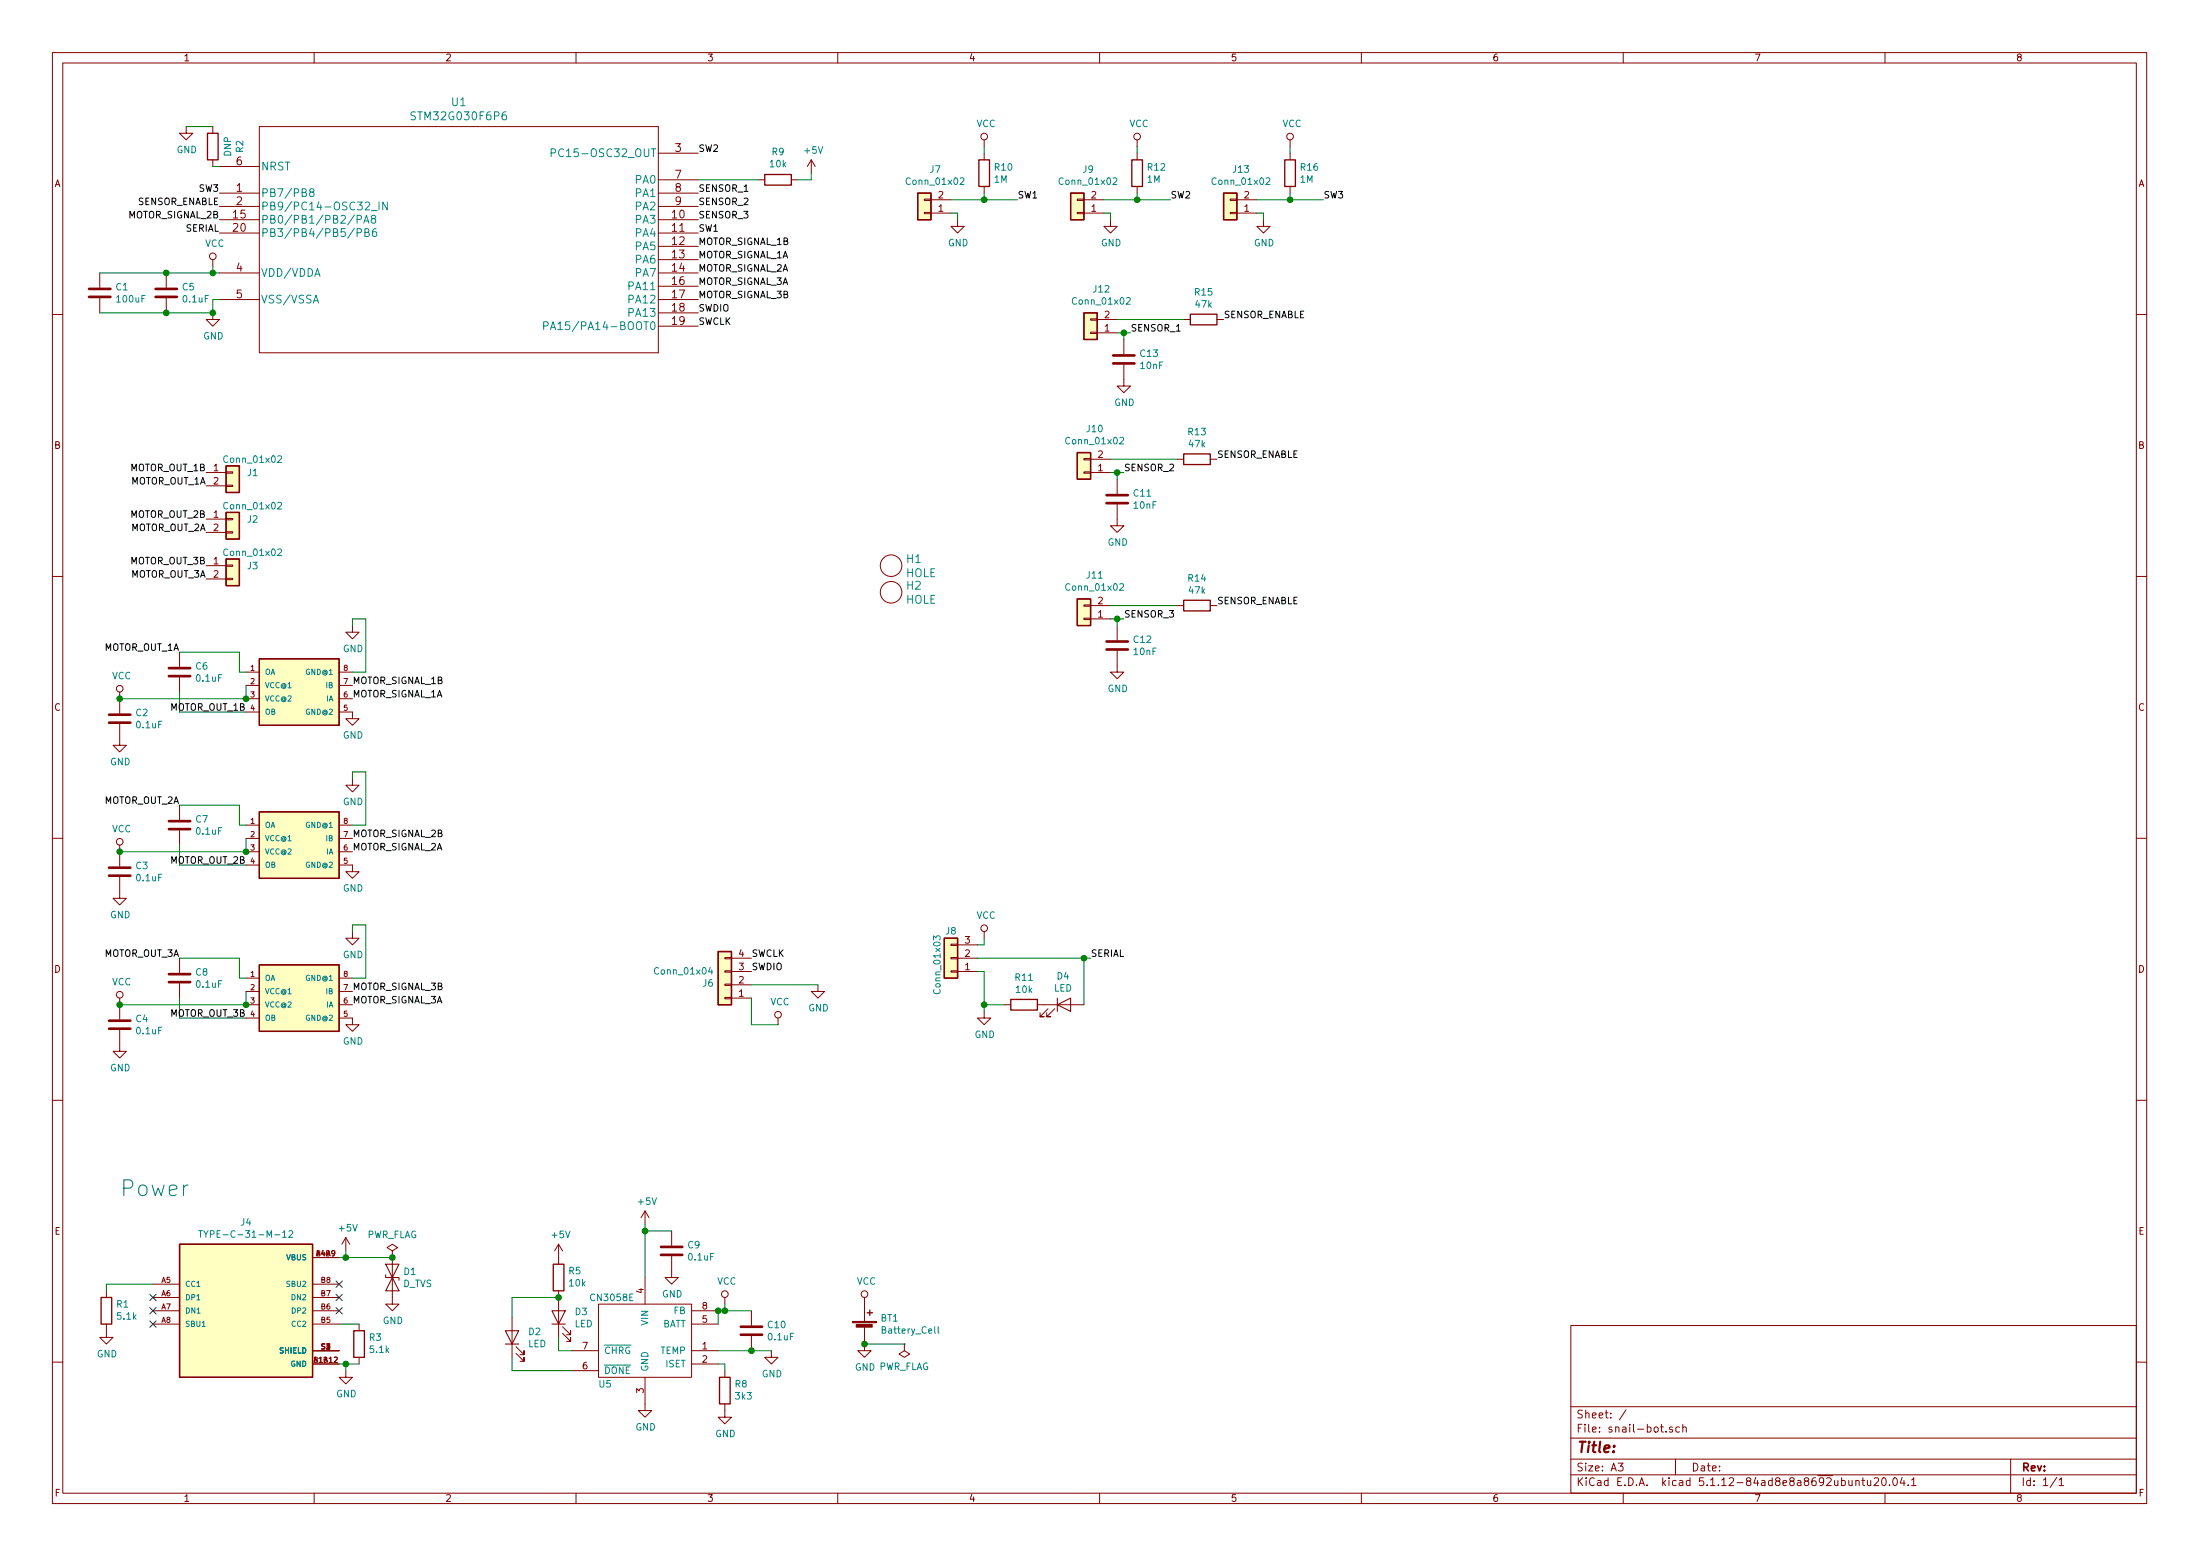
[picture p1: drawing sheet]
EESchema Schematic File Version 4
EELAYER 30 0
EELAYER END
$Descr A3 16535 11693
encoding utf-8
Sheet 1 1
Title ""
Date ""
Rev ""
Comp ""
Comment1 ""
Comment2 ""
Comment3 ""
Comment4 ""
$EndDescr
$Comp
L power:GND #PWR010
U 1 1
P 1600 2350
F 0 "#PWR010" H 1600 2100 50  0001 C CNN
F 1 "GND" H 1605 2177 50  0000 C CNN
F 2 "" H 1600 2350 50  0001 C CNN
F 3 "" H 1600 2350 50  0001 C CNN
	1    1600 2350
	1    0    0    -1  
$EndComp
$Comp
L power:VCC #PWR09
U 1 1
P 1600 2000
F 0 "#PWR09" H 1600 1850 50  0001 C CNN
F 1 "VCC" H 1615 2173 50  0000 C CNN
F 2 "" H 1600 2000 50  0001 C CNN
F 3 "" H 1600 2000 50  0001 C CNN
	1    1600 2000
	1    0    0    -1  
$EndComp
$Comp
L Device:C C5
U 1 1
P 1250 2200
F 0 "C5" H 1365 2246 50  0000 L CNN
F 1 "0.1uF" H 1365 2155 50  0000 L CNN
F 2 "Capacitor_SMD:C_0603_1608Metric" H 1288 2050 50  0001 C CNN
F 3 "~" H 1250 2200 50  0001 C CNN
F 4 "C14663" H 1250 2200 50  0001 C CNN "LCSC"
	1    1250 2200
	1    0    0    -1  
$EndComp
Wire Wire Line
	1650 2050 1600 2050
Wire Wire Line
	1600 2050 1600 2000
Wire Wire Line
	1600 2050 1250 2050
Connection ~ 1600 2050
Wire Wire Line
	1600 2350 1600 2250
Wire Wire Line
	1600 2250 1650 2250
Wire Wire Line
	1600 2350 1250 2350
Connection ~ 1600 2350
$Comp
L Device:R R2
U 1 1
P 1600 1100
F 0 "R2" V 1393 1100 50  0000 C CNN
F 1 "DNP" V 1484 1100 50  0000 C CNN
F 2 "Resistor_SMD:R_0603_1608Metric_Pad1.05x0.95mm_HandSolder" V 1530 1100 50  0001 C CNN
F 3 "~" H 1600 1100 50  0001 C CNN
	1    1600 1100
	-1   0    0    1   
$EndComp
$Comp
L power:GND #PWR08
U 1 1
P 1400 950
F 0 "#PWR08" H 1400 700 50  0001 C CNN
F 1 "GND" H 1405 777 50  0000 C CNN
F 2 "" H 1400 950 50  0001 C CNN
F 3 "" H 1400 950 50  0001 C CNN
	1    1400 950 
	1    0    0    -1  
$EndComp
Wire Wire Line
	1650 1250 1600 1250
Text Label 5250 2050 0    50   ~ 0
MOTOR_SIGNAL_2A
Text Label 1650 1650 2    50   ~ 0
MOTOR_SIGNAL_2B
$Comp
L Device:R R10
U 1 1
P 7400 1300
F 0 "R10" H 7470 1346 50  0000 L CNN
F 1 "1M" H 7470 1255 50  0000 L CNN
F 2 "Resistor_SMD:R_0603_1608Metric" V 7330 1300 50  0001 C CNN
F 3 "~" H 7400 1300 50  0001 C CNN
F 4 "C22935" H 7400 1300 50  0001 C CNN "LCSC"
	1    7400 1300
	1    0    0    -1  
$EndComp
Text Label 5250 1950 0    50   ~ 0
MOTOR_SIGNAL_1A
Text Label 5250 1850 0    50   ~ 0
MOTOR_SIGNAL_1B
$Comp
L Device:C C1
U 1 1
P 750 2200
F 0 "C1" H 865 2246 50  0000 L CNN
F 1 "100uF" H 865 2155 50  0000 L CNN
F 2 "Capacitor_SMD:C_1206_3216Metric" H 788 2050 50  0001 C CNN
F 3 "~" H 750 2200 50  0001 C CNN
F 4 "C15008" H 750 2200 50  0001 C CNN "LCSC"
	1    750  2200
	1    0    0    -1  
$EndComp
Wire Wire Line
	750  2050 1250 2050
Connection ~ 1250 2050
Wire Wire Line
	750  2350 1250 2350
Connection ~ 1250 2350
Text Label 1550 3650 2    50   ~ 0
MOTOR_OUT_1A
Text Label 1550 3550 2    50   ~ 0
MOTOR_OUT_1B
$Comp
L Connector_Generic:Conn_01x02 J7
U 1 1
P 6950 1600
F 0 "J7" H 6868 1275 50  0000 C CNN
F 1 "Conn_01x02" H 6868 1366 50  0000 C CNN
F 2 "homebrew:JST_ZH_XKB_SMD_1x02_P1.5mm_Horizontal" H 6950 1600 50  0001 C CNN
F 3 "~" H 6950 1600 50  0001 C CNN
F 4 "C406141" H 6950 1600 50  0001 C CNN "LCSC"
	1    6950 1600
	-1   0    0    1   
$EndComp
$Comp
L power:GND #PWR035
U 1 1
P 7200 1650
F 0 "#PWR035" H 7200 1400 50  0001 C CNN
F 1 "GND" H 7205 1477 50  0000 C CNN
F 2 "" H 7200 1650 50  0001 C CNN
F 3 "" H 7200 1650 50  0001 C CNN
	1    7200 1650
	1    0    0    -1  
$EndComp
Wire Wire Line
	7150 1600 7200 1600
Wire Wire Line
	7200 1600 7200 1650
$Comp
L power:VCC #PWR036
U 1 1
P 7400 1100
F 0 "#PWR036" H 7400 950 50  0001 C CNN
F 1 "VCC" H 7415 1273 50  0000 C CNN
F 2 "" H 7400 1100 50  0001 C CNN
F 3 "" H 7400 1100 50  0001 C CNN
	1    7400 1100
	1    0    0    -1  
$EndComp
Wire Wire Line
	7150 1500 7400 1500
Wire Wire Line
	7400 1500 7400 1450
Wire Wire Line
	7400 1150 7400 1100
Text Label 7650 1500 0    50   ~ 0
SW1
Wire Wire Line
	7650 1500 7400 1500
Connection ~ 7400 1500
$Comp
L Device:R R12
U 1 1
P 8550 1300
F 0 "R12" H 8620 1346 50  0000 L CNN
F 1 "1M" H 8620 1255 50  0000 L CNN
F 2 "Resistor_SMD:R_0603_1608Metric" V 8480 1300 50  0001 C CNN
F 3 "~" H 8550 1300 50  0001 C CNN
F 4 "C22935" H 8550 1300 50  0001 C CNN "LCSC"
	1    8550 1300
	1    0    0    -1  
$EndComp
$Comp
L power:GND #PWR039
U 1 1
P 8350 1650
F 0 "#PWR039" H 8350 1400 50  0001 C CNN
F 1 "GND" H 8355 1477 50  0000 C CNN
F 2 "" H 8350 1650 50  0001 C CNN
F 3 "" H 8350 1650 50  0001 C CNN
	1    8350 1650
	1    0    0    -1  
$EndComp
Wire Wire Line
	8300 1600 8350 1600
Wire Wire Line
	8350 1600 8350 1650
$Comp
L power:VCC #PWR043
U 1 1
P 8550 1100
F 0 "#PWR043" H 8550 950 50  0001 C CNN
F 1 "VCC" H 8565 1273 50  0000 C CNN
F 2 "" H 8550 1100 50  0001 C CNN
F 3 "" H 8550 1100 50  0001 C CNN
	1    8550 1100
	1    0    0    -1  
$EndComp
Wire Wire Line
	8300 1500 8550 1500
Wire Wire Line
	8550 1500 8550 1450
Wire Wire Line
	8550 1150 8550 1100
Text Label 8800 1500 0    50   ~ 0
SW2
Wire Wire Line
	8800 1500 8550 1500
Connection ~ 8550 1500
$Comp
L Device:R R16
U 1 1
P 9700 1300
F 0 "R16" H 9770 1346 50  0000 L CNN
F 1 "1M" H 9770 1255 50  0000 L CNN
F 2 "Resistor_SMD:R_0603_1608Metric" V 9630 1300 50  0001 C CNN
F 3 "~" H 9700 1300 50  0001 C CNN
F 4 "C22935" H 9700 1300 50  0001 C CNN "LCSC"
	1    9700 1300
	1    0    0    -1  
$EndComp
$Comp
L power:GND #PWR044
U 1 1
P 9500 1650
F 0 "#PWR044" H 9500 1400 50  0001 C CNN
F 1 "GND" H 9505 1477 50  0000 C CNN
F 2 "" H 9500 1650 50  0001 C CNN
F 3 "" H 9500 1650 50  0001 C CNN
	1    9500 1650
	1    0    0    -1  
$EndComp
Wire Wire Line
	9450 1600 9500 1600
Wire Wire Line
	9500 1600 9500 1650
$Comp
L power:VCC #PWR045
U 1 1
P 9700 1100
F 0 "#PWR045" H 9700 950 50  0001 C CNN
F 1 "VCC" H 9715 1273 50  0000 C CNN
F 2 "" H 9700 1100 50  0001 C CNN
F 3 "" H 9700 1100 50  0001 C CNN
	1    9700 1100
	1    0    0    -1  
$EndComp
Wire Wire Line
	9450 1500 9700 1500
Wire Wire Line
	9700 1500 9700 1450
Wire Wire Line
	9700 1150 9700 1100
Text Label 9950 1500 0    50   ~ 0
SW3
Wire Wire Line
	9950 1500 9700 1500
Connection ~ 9700 1500
$Comp
L Device:C C12
U 1 1
P 8400 4850
F 0 "C12" H 8515 4896 50  0000 L CNN
F 1 "10nF" H 8515 4805 50  0000 L CNN
F 2 "Capacitor_SMD:C_0603_1608Metric" H 8438 4700 50  0001 C CNN
F 3 "~" H 8400 4850 50  0001 C CNN
F 4 "C57112" H 8400 4850 50  0001 C CNN "LCSC"
	1    8400 4850
	1    0    0    -1  
$EndComp
$Comp
L power:GND #PWR041
U 1 1
P 8400 5000
F 0 "#PWR041" H 8400 4750 50  0001 C CNN
F 1 "GND" H 8405 4827 50  0000 C CNN
F 2 "" H 8400 5000 50  0001 C CNN
F 3 "" H 8400 5000 50  0001 C CNN
	1    8400 5000
	1    0    0    -1  
$EndComp
Wire Wire Line
	8400 4650 8400 4700
Connection ~ 8400 4650
Text Label 5250 1450 0    50   ~ 0
SENSOR_1
Text Label 5250 1550 0    50   ~ 0
SENSOR_2
Text Label 5250 1650 0    50   ~ 0
SENSOR_3
Text Label 5250 2350 0    50   ~ 0
SWDIO
Text Label 5250 2450 0    50   ~ 0
SWCLK
$Comp
L Connector_Generic:Conn_01x04 J6
U 1 1
P 5450 7400
F 0 "J6" H 5530 7392 50  0000 L CNN
F 1 "Conn_01x04" H 5530 7301 50  0000 L CNN
F 2 "Connector_PinHeader_2.54mm:PinHeader_1x04_P2.54mm_Vertical" H 5450 7400 50  0001 C CNN
F 3 "~" H 5450 7400 50  0001 C CNN
	1    5450 7400
	-1   0    0    1   
$EndComp
Text Label 5650 7200 0    50   ~ 0
SWCLK
Text Label 5650 7300 0    50   ~ 0
SWDIO
$Comp
L power:GND #PWR032
U 1 1
P 6150 7400
F 0 "#PWR032" H 6150 7150 50  0001 C CNN
F 1 "GND" H 6155 7227 50  0000 C CNN
F 2 "" H 6150 7400 50  0001 C CNN
F 3 "" H 6150 7400 50  0001 C CNN
	1    6150 7400
	1    0    0    -1  
$EndComp
Wire Wire Line
	6150 7400 5650 7400
$Comp
L power:VCC #PWR030
U 1 1
P 5850 7700
F 0 "#PWR030" H 5850 7550 50  0001 C CNN
F 1 "VCC" H 5865 7873 50  0000 C CNN
F 2 "" H 5850 7700 50  0001 C CNN
F 3 "" H 5850 7700 50  0001 C CNN
	1    5850 7700
	1    0    0    -1  
$EndComp
Wire Wire Line
	5650 7500 5650 7700
Wire Wire Line
	5650 7700 5850 7700
$Comp
L Connector_Generic:Conn_01x03 J8
U 1 1
P 7150 7200
F 0 "J8" H 7150 7000 50  0000 C CNN
F 1 "Conn_01x03" V 7250 7250 50  0000 C CNN
F 2 "Connector_PinHeader_2.54mm:PinHeader_1x03_P2.54mm_Vertical" H 7150 7200 50  0001 C CNN
F 3 "~" H 7150 7200 50  0001 C CNN
	1    7150 7200
	-1   0    0    1   
$EndComp
$Comp
L power:GND #PWR038
U 1 1
P 7400 7600
F 0 "#PWR038" H 7400 7350 50  0001 C CNN
F 1 "GND" H 7405 7427 50  0000 C CNN
F 2 "" H 7400 7600 50  0001 C CNN
F 3 "" H 7400 7600 50  0001 C CNN
	1    7400 7600
	1    0    0    -1  
$EndComp
Wire Wire Line
	7400 7300 7350 7300
$Comp
L power:VCC #PWR037
U 1 1
P 7400 7050
F 0 "#PWR037" H 7400 6900 50  0001 C CNN
F 1 "VCC" H 7415 7223 50  0000 C CNN
F 2 "" H 7400 7050 50  0001 C CNN
F 3 "" H 7400 7050 50  0001 C CNN
	1    7400 7050
	1    0    0    -1  
$EndComp
Wire Wire Line
	7400 7050 7400 7100
Wire Wire Line
	7400 7100 7350 7100
Text Label 1650 1750 2    50   ~ 0
SERIAL
$Comp
L Device:R R11
U 1 1
P 7700 7550
F 0 "R11" V 7493 7550 50  0000 C CNN
F 1 "10k" V 7584 7550 50  0000 C CNN
F 2 "Resistor_SMD:R_0603_1608Metric" V 7630 7550 50  0001 C CNN
F 3 "~" H 7700 7550 50  0001 C CNN
F 4 "C25804" H 7700 7550 50  0001 C CNN "LCSC"
	1    7700 7550
	0    1    1    0   
$EndComp
Wire Wire Line
	7400 7300 7400 7550
Wire Wire Line
	7550 7550 7400 7550
Connection ~ 7400 7550
Wire Wire Line
	7400 7550 7400 7600
$Comp
L Device:LED D4
U 1 1
P 8000 7550
F 0 "D4" H 7993 7767 50  0000 C CNN
F 1 "LED" H 7993 7676 50  0000 C CNN
F 2 "LED_SMD:LED_0603_1608Metric" H 8000 7550 50  0001 C CNN
F 3 "~" H 8000 7550 50  0001 C CNN
F 4 "C2286" H 8000 7550 50  0001 C CNN "LCSC"
	1    8000 7550
	1    0    0    -1  
$EndComp
Text Label 8200 7200 0    50   ~ 0
SERIAL
Wire Wire Line
	8150 7200 8150 7550
Wire Wire Line
	7350 7200 8150 7200
Wire Wire Line
	8150 7200 8200 7200
Connection ~ 8150 7200
$Comp
L snail-bot-rescue:CN3058E-Homebrew U5
U 1 1
P 4850 10200
F 0 "U5" H 4550 10000 50  0000 C CNN
F 1 "CN3058E" H 4600 10650 50  0000 C CNN
F 2 "homebrew:SOP-8_3.9x4.9mm_P1.27mm_Thermal" H 4850 9900 50  0001 C CNN
F 3 "http://www.consonance-elec.com/pdf/datasheet/DSE-CN3058E.pdf" H 4850 9900 50  0001 C CNN
F 4 "C112011" H 4850 10000 50  0001 C CNN "LCSC"
	1    4850 10200
	1    0    0    -1  
$EndComp
$Comp
L power:GND #PWR026
U 1 1
P 5050 9550
F 0 "#PWR026" H 5050 9300 50  0001 C CNN
F 1 "GND" H 5055 9377 50  0000 C CNN
F 2 "" H 5050 9550 50  0001 C CNN
F 3 "" H 5050 9550 50  0001 C CNN
	1    5050 9550
	1    0    0    -1  
$EndComp
$Comp
L Device:C C9
U 1 1
P 5050 9400
F 0 "C9" H 5165 9446 50  0000 L CNN
F 1 "0.1uF" H 5165 9355 50  0000 L CNN
F 2 "Capacitor_SMD:C_0603_1608Metric" H 5088 9250 50  0001 C CNN
F 3 "~" H 5050 9400 50  0001 C CNN
F 4 "C14663" H 5050 9400 50  0001 C CNN "LCSC"
	1    5050 9400
	1    0    0    -1  
$EndComp
Wire Wire Line
	4850 9200 4850 9250
Wire Wire Line
	5050 9250 4850 9250
Connection ~ 4850 9250
Wire Wire Line
	4850 9250 4850 9600
$Comp
L power:+5V #PWR022
U 1 1
P 4850 9200
F 0 "#PWR022" H 4850 9050 50  0001 C CNN
F 1 "+5V" H 4865 9373 50  0000 C CNN
F 2 "" H 4850 9200 50  0001 C CNN
F 3 "" H 4850 9200 50  0001 C CNN
	1    4850 9200
	1    0    0    -1  
$EndComp
$Comp
L power:GND #PWR023
U 1 1
P 4850 10550
F 0 "#PWR023" H 4850 10300 50  0001 C CNN
F 1 "GND" H 4855 10377 50  0000 C CNN
F 2 "" H 4850 10550 50  0001 C CNN
F 3 "" H 4850 10550 50  0001 C CNN
	1    4850 10550
	1    0    0    -1  
$EndComp
$Comp
L Device:LED D3
U 1 1
P 4200 9900
F 0 "D3" V 4239 9782 50  0000 R CNN
F 1 "LED" V 4148 9782 50  0000 R CNN
F 2 "LED_SMD:LED_0603_1608Metric" H 4200 9900 50  0001 C CNN
F 3 "~" H 4200 9900 50  0001 C CNN
F 4 "C2286" H 4200 9900 50  0001 C CNN "LCSC"
	1    4200 9900
	0    -1   -1   0   
$EndComp
$Comp
L Device:LED D2
U 1 1
P 3850 10050
F 0 "D2" V 3889 9932 50  0000 R CNN
F 1 "LED" V 3798 9932 50  0000 R CNN
F 2 "LED_SMD:LED_0603_1608Metric" H 3850 10050 50  0001 C CNN
F 3 "~" H 3850 10050 50  0001 C CNN
F 4 "C72043" H 3850 10050 50  0001 C CNN "LCSC"
	1    3850 10050
	0    -1   -1   0   
$EndComp
Wire Wire Line
	4200 10050 4200 10150
Wire Wire Line
	4200 10150 4300 10150
Wire Wire Line
	3850 10200 3850 10300
Wire Wire Line
	3850 10300 4300 10300
$Comp
L Device:R R5
U 1 1
P 4200 9600
F 0 "R5" H 4130 9554 50  0000 R CNN
F 1 "10k" H 4130 9645 50  0000 R CNN
F 2 "Resistor_SMD:R_0603_1608Metric" V 4130 9600 50  0001 C CNN
F 3 "~" H 4200 9600 50  0001 C CNN
F 4 "C25804" H 4200 9600 50  0001 C CNN "LCSC"
	1    4200 9600
	-1   0    0    1   
$EndComp
$Comp
L power:+5V #PWR021
U 1 1
P 4200 9450
F 0 "#PWR021" H 4200 9300 50  0001 C CNN
F 1 "+5V" H 4215 9623 50  0000 C CNN
F 2 "" H 4200 9450 50  0001 C CNN
F 3 "" H 4200 9450 50  0001 C CNN
	1    4200 9450
	1    0    0    -1  
$EndComp
$Comp
L power:VCC #PWR027
U 1 1
P 5450 9800
F 0 "#PWR027" H 5450 9650 50  0001 C CNN
F 1 "VCC" H 5465 9973 50  0000 C CNN
F 2 "" H 5450 9800 50  0001 C CNN
F 3 "" H 5450 9800 50  0001 C CNN
	1    5450 9800
	1    0    0    -1  
$EndComp
Wire Wire Line
	5400 9850 5450 9850
Wire Wire Line
	5450 9850 5450 9800
Wire Wire Line
	5400 9850 5400 9950
Connection ~ 5400 9850
$Comp
L power:GND #PWR029
U 1 1
P 5800 10150
F 0 "#PWR029" H 5800 9900 50  0001 C CNN
F 1 "GND" H 5805 9977 50  0000 C CNN
F 2 "" H 5800 10150 50  0001 C CNN
F 3 "" H 5800 10150 50  0001 C CNN
	1    5800 10150
	1    0    0    -1  
$EndComp
$Comp
L Device:R R8
U 1 1
P 5450 10450
F 0 "R8" H 5380 10404 50  0000 R CNN
F 1 "3k3" H 5380 10495 50  0000 R CNN
F 2 "Resistor_SMD:R_0603_1608Metric" V 5380 10450 50  0001 C CNN
F 3 "~" H 5450 10450 50  0001 C CNN
F 4 "C22978" H 5450 10450 50  0001 C CNN "LCSC"
	1    5450 10450
	-1   0    0    1   
$EndComp
Wire Wire Line
	5400 10250 5450 10250
Wire Wire Line
	5450 10250 5450 10300
$Comp
L power:GND #PWR028
U 1 1
P 5450 10600
F 0 "#PWR028" H 5450 10350 50  0001 C CNN
F 1 "GND" H 5455 10427 50  0000 C CNN
F 2 "" H 5450 10600 50  0001 C CNN
F 3 "" H 5450 10600 50  0001 C CNN
	1    5450 10600
	1    0    0    -1  
$EndComp
Wire Wire Line
	5400 10150 5650 10150
$Comp
L Device:C C10
U 1 1
P 5650 10000
F 0 "C10" H 5765 10046 50  0000 L CNN
F 1 "0.1uF" H 5765 9955 50  0000 L CNN
F 2 "Capacitor_SMD:C_0603_1608Metric" H 5688 9850 50  0001 C CNN
F 3 "~" H 5650 10000 50  0001 C CNN
F 4 "C14663" H 5650 10000 50  0001 C CNN "LCSC"
	1    5650 10000
	1    0    0    -1  
$EndComp
Connection ~ 5650 10150
Wire Wire Line
	5650 10150 5800 10150
Wire Wire Line
	5650 9850 5450 9850
Connection ~ 5450 9850
$Comp
L Device:Battery_Cell BT1
U 1 1
P 6500 10000
F 0 "BT1" H 6618 10096 50  0000 L CNN
F 1 "Battery_Cell" H 6618 10005 50  0000 L CNN
F 2 "Battery:BatteryHolder_Keystone_2460_1xAA" V 6500 10060 50  0001 C CNN
F 3 "~" V 6500 10060 50  0001 C CNN
	1    6500 10000
	1    0    0    -1  
$EndComp
$Comp
L power:VCC #PWR033
U 1 1
P 6500 9800
F 0 "#PWR033" H 6500 9650 50  0001 C CNN
F 1 "VCC" H 6515 9973 50  0000 C CNN
F 2 "" H 6500 9800 50  0001 C CNN
F 3 "" H 6500 9800 50  0001 C CNN
	1    6500 9800
	1    0    0    -1  
$EndComp
$Comp
L power:GND #PWR034
U 1 1
P 6500 10100
F 0 "#PWR034" H 6500 9850 50  0001 C CNN
F 1 "GND" H 6505 9927 50  0000 C CNN
F 2 "" H 6500 10100 50  0001 C CNN
F 3 "" H 6500 10100 50  0001 C CNN
	1    6500 10100
	1    0    0    -1  
$EndComp
$Comp
L power:+5V #PWR031
U 1 1
P 6100 1300
F 0 "#PWR031" H 6100 1150 50  0001 C CNN
F 1 "+5V" H 6115 1473 50  0000 C CNN
F 2 "" H 6100 1300 50  0001 C CNN
F 3 "" H 6100 1300 50  0001 C CNN
	1    6100 1300
	1    0    0    -1  
$EndComp
$Comp
L Device:R R9
U 1 1
P 5850 1350
F 0 "R9" V 6057 1350 50  0000 C CNN
F 1 "10k" V 5966 1350 50  0000 C CNN
F 2 "Resistor_SMD:R_0603_1608Metric" V 5780 1350 50  0001 C CNN
F 3 "~" H 5850 1350 50  0001 C CNN
F 4 "C25804" H 5850 1350 50  0001 C CNN "LCSC"
	1    5850 1350
	0    -1   -1   0   
$EndComp
Wire Wire Line
	5700 1350 5250 1350
Wire Wire Line
	6000 1350 6100 1350
Wire Wire Line
	6100 1350 6100 1300
$Comp
L snail-bot-rescue:TYPE-C-31-M-12-snapeda-TYPE-C-31-M-12 J4
U 1 1
P 1850 9850
F 0 "J4" H 1850 10517 50  0000 C CNN
F 1 "TYPE-C-31-M-12" H 1850 10426 50  0000 C CNN
F 2 "homebrew:HRO_TYPE-C-31-M-12" H 1850 9850 50  0001 L BNN
F 3 "" H 1850 9850 50  0001 L BNN
F 4 "HRO Electronics" H 1850 9850 50  0001 L BNN "MANUFACTURER"
F 5 "3.31mm" H 1850 9850 50  0001 L BNN "MAXIMUM_PACKAGE_HEIGHT"
F 6 "Manufacturer Recommendations" H 1850 9850 50  0001 L BNN "STANDARD"
F 7 "A" H 1850 9850 50  0001 L BNN "PARTREV"
F 8 "C165948" H 1850 9850 50  0001 C CNN "LCSC"
	1    1850 9850
	1    0    0    -1  
$EndComp
$Comp
L power:+5V #PWR011
U 1 1
P 2600 9400
F 0 "#PWR011" H 2600 9250 50  0001 C CNN
F 1 "+5V" H 2615 9573 50  0000 C CNN
F 2 "" H 2600 9400 50  0001 C CNN
F 3 "" H 2600 9400 50  0001 C CNN
	1    2600 9400
	1    0    0    -1  
$EndComp
Wire Wire Line
	2550 9450 2600 9450
Wire Wire Line
	2600 9450 2600 9400
$Comp
L power:GND #PWR012
U 1 1
P 2600 10300
F 0 "#PWR012" H 2600 10050 50  0001 C CNN
F 1 "GND" H 2605 10127 50  0000 C CNN
F 2 "" H 2600 10300 50  0001 C CNN
F 3 "" H 2600 10300 50  0001 C CNN
	1    2600 10300
	1    0    0    -1  
$EndComp
Wire Wire Line
	2600 10300 2600 10250
Wire Wire Line
	2600 10250 2550 10250
$Comp
L Device:R R1
U 1 1
P 800 9850
F 0 "R1" H 730 9804 50  0000 R CNN
F 1 "5.1k" H 730 9895 50  0000 R CNN
F 2 "Resistor_SMD:R_0603_1608Metric" V 730 9850 50  0001 C CNN
F 3 "~" H 800 9850 50  0001 C CNN
F 4 "C23186" V 800 9850 50  0001 C CNN "LCSC"
	1    800  9850
	-1   0    0    1   
$EndComp
$Comp
L power:GND #PWR01
U 1 1
P 800 10000
F 0 "#PWR01" H 800 9750 50  0001 C CNN
F 1 "GND" H 805 9827 50  0000 C CNN
F 2 "" H 800 10000 50  0001 C CNN
F 3 "" H 800 10000 50  0001 C CNN
	1    800  10000
	1    0    0    -1  
$EndComp
Wire Wire Line
	1150 9650 800  9650
Wire Wire Line
	800  9650 800  9700
$Comp
L Device:R R3
U 1 1
P 2700 10100
F 0 "R3" H 2630 10054 50  0000 R CNN
F 1 "5.1k" H 2630 10145 50  0000 R CNN
F 2 "Resistor_SMD:R_0603_1608Metric" V 2630 10100 50  0001 C CNN
F 3 "~" H 2700 10100 50  0001 C CNN
F 4 "C23186" V 2700 10100 50  0001 C CNN "LCSC"
	1    2700 10100
	-1   0    0    1   
$EndComp
Wire Wire Line
	2550 9950 2700 9950
Wire Wire Line
	2700 10250 2600 10250
Connection ~ 2600 10250
NoConn ~ 1150 9750
NoConn ~ 1150 9850
NoConn ~ 1150 9950
NoConn ~ 2550 9650
NoConn ~ 2550 9750
NoConn ~ 2550 9850
$Comp
L Device:D_TVS D1
U 1 1
P 2950 9600
F 0 "D1" V 2904 9680 50  0000 L CNN
F 1 "D_TVS" V 2995 9680 50  0000 L CNN
F 2 "Diode_SMD:D_SMB" H 2950 9600 50  0001 C CNN
F 3 "~" H 2950 9600 50  0001 C CNN
F 4 "C78395" V 2950 9600 50  0001 C CNN "LCSC"
	1    2950 9600
	0    1    1    0   
$EndComp
Wire Wire Line
	2600 9450 2950 9450
Connection ~ 2600 9450
$Comp
L power:GND #PWR019
U 1 1
P 2950 9750
F 0 "#PWR019" H 2950 9500 50  0001 C CNN
F 1 "GND" H 2955 9577 50  0000 C CNN
F 2 "" H 2950 9750 50  0001 C CNN
F 3 "" H 2950 9750 50  0001 C CNN
	1    2950 9750
	1    0    0    -1  
$EndComp
$Comp
L power:PWR_FLAG #FLG01
U 1 1
P 2950 9450
F 0 "#FLG01" H 2950 9525 50  0001 C CNN
F 1 "PWR_FLAG" H 2950 9623 50  0000 C CNN
F 2 "" H 2950 9450 50  0001 C CNN
F 3 "~" H 2950 9450 50  0001 C CNN
	1    2950 9450
	1    0    0    -1  
$EndComp
Connection ~ 2950 9450
$Comp
L power:PWR_FLAG #FLG02
U 1 1
P 6800 10100
F 0 "#FLG02" H 6800 10175 50  0001 C CNN
F 1 "PWR_FLAG" H 6800 10273 50  0000 C CNN
F 2 "" H 6800 10100 50  0001 C CNN
F 3 "~" H 6800 10100 50  0001 C CNN
	1    6800 10100
	-1   0    0    1   
$EndComp
Wire Wire Line
	6800 10100 6500 10100
Connection ~ 6500 10100
$Comp
L snail-bot-rescue:HOLE-Homebrew H1
U 1 1
P 6700 4250
F 0 "H1" H 6809 4303 60  0000 L CNN
F 1 "HOLE" H 6809 4197 60  0000 L CNN
F 2 "MountingHole:MountingHole_3.2mm_M3" H 6700 4250 60  0001 C CNN
F 3 "" H 6700 4250 60  0001 C CNN
	1    6700 4250
	1    0    0    -1  
$EndComp
$Comp
L snail-bot-rescue:HOLE-Homebrew H2
U 1 1
P 6700 4450
F 0 "H2" H 6809 4503 60  0000 L CNN
F 1 "HOLE" H 6809 4397 60  0000 L CNN
F 2 "MountingHole:MountingHole_3.2mm_M3" H 6700 4450 60  0001 C CNN
F 3 "" H 6700 4450 60  0001 C CNN
	1    6700 4450
	1    0    0    -1  
$EndComp
Wire Wire Line
	8350 4650 8400 4650
Wire Wire Line
	8400 4650 8450 4650
Wire Wire Line
	8850 4550 8350 4550
Text Label 8450 4650 0    50   ~ 0
SENSOR_3
Text Label 9150 4550 0    50   ~ 0
SENSOR_ENABLE
$Comp
L Device:R R14
U 1 1
P 9000 4550
F 0 "R14" V 8793 4550 50  0000 C CNN
F 1 "47k" V 8884 4550 50  0000 C CNN
F 2 "Resistor_SMD:R_0603_1608Metric" V 8930 4550 50  0001 C CNN
F 3 "~" H 9000 4550 50  0001 C CNN
F 4 "C25819" V 9000 4550 50  0001 C CNN "LCSC"
	1    9000 4550
	0    1    1    0   
$EndComp
Connection ~ 8400 3550
Wire Wire Line
	8400 3550 8450 3550
Wire Wire Line
	8400 3550 8400 3600
Wire Wire Line
	8350 3550 8400 3550
$Comp
L power:GND #PWR040
U 1 1
P 8400 3900
F 0 "#PWR040" H 8400 3650 50  0001 C CNN
F 1 "GND" H 8405 3727 50  0000 C CNN
F 2 "" H 8400 3900 50  0001 C CNN
F 3 "" H 8400 3900 50  0001 C CNN
	1    8400 3900
	1    0    0    -1  
$EndComp
$Comp
L Device:C C11
U 1 1
P 8400 3750
F 0 "C11" H 8515 3796 50  0000 L CNN
F 1 "10nF" H 8515 3705 50  0000 L CNN
F 2 "Capacitor_SMD:C_0603_1608Metric" H 8438 3600 50  0001 C CNN
F 3 "~" H 8400 3750 50  0001 C CNN
F 4 "C57112" H 8400 3750 50  0001 C CNN "LCSC"
	1    8400 3750
	1    0    0    -1  
$EndComp
Wire Wire Line
	8850 3450 8350 3450
Text Label 8450 3550 0    50   ~ 0
SENSOR_2
Text Label 9150 3450 0    50   ~ 0
SENSOR_ENABLE
$Comp
L Device:R R13
U 1 1
P 9000 3450
F 0 "R13" V 8793 3450 50  0000 C CNN
F 1 "47k" V 8884 3450 50  0000 C CNN
F 2 "Resistor_SMD:R_0603_1608Metric" V 8930 3450 50  0001 C CNN
F 3 "~" H 9000 3450 50  0001 C CNN
F 4 "C25819" V 9000 3450 50  0001 C CNN "LCSC"
	1    9000 3450
	0    1    1    0   
$EndComp
Connection ~ 8450 2500
Wire Wire Line
	8450 2500 8500 2500
Wire Wire Line
	8450 2500 8450 2550
Wire Wire Line
	8400 2500 8450 2500
$Comp
L power:GND #PWR042
U 1 1
P 8450 2850
F 0 "#PWR042" H 8450 2600 50  0001 C CNN
F 1 "GND" H 8455 2677 50  0000 C CNN
F 2 "" H 8450 2850 50  0001 C CNN
F 3 "" H 8450 2850 50  0001 C CNN
	1    8450 2850
	1    0    0    -1  
$EndComp
$Comp
L Device:C C13
U 1 1
P 8450 2700
F 0 "C13" H 8565 2746 50  0000 L CNN
F 1 "10nF" H 8565 2655 50  0000 L CNN
F 2 "Capacitor_SMD:C_0603_1608Metric" H 8488 2550 50  0001 C CNN
F 3 "~" H 8450 2700 50  0001 C CNN
F 4 "C57112" H 8450 2700 50  0001 C CNN "LCSC"
	1    8450 2700
	1    0    0    -1  
$EndComp
Wire Wire Line
	8900 2400 8400 2400
Text Label 8500 2500 0    50   ~ 0
SENSOR_1
Text Label 9200 2400 0    50   ~ 0
SENSOR_ENABLE
$Comp
L Device:R R15
U 1 1
P 9050 2400
F 0 "R15" V 8843 2400 50  0000 C CNN
F 1 "47k" V 8934 2400 50  0000 C CNN
F 2 "Resistor_SMD:R_0603_1608Metric" V 8980 2400 50  0001 C CNN
F 3 "~" H 9050 2400 50  0001 C CNN
F 4 "C25819" V 9050 2400 50  0001 C CNN "LCSC"
	1    9050 2400
	0    1    1    0   
$EndComp
Text Notes 900  9000 0    118  ~ 0
Power
Text Label 5250 2150 0    50   ~ 0
MOTOR_SIGNAL_3A
Text Label 5250 2250 0    50   ~ 0
MOTOR_SIGNAL_3B
Connection ~ 900  6400
$Comp
L power:VCC #PWR04
U 1 1
P 900 6400
F 0 "#PWR04" H 900 6250 50  0001 C CNN
F 1 "VCC" H 915 6573 50  0000 C CNN
F 2 "" H 900 6400 50  0001 C CNN
F 3 "" H 900 6400 50  0001 C CNN
	1    900  6400
	1    0    0    -1  
$EndComp
Connection ~ 900  5250
$Comp
L power:VCC #PWR02
U 1 1
P 900 5250
F 0 "#PWR02" H 900 5100 50  0001 C CNN
F 1 "VCC" H 915 5423 50  0000 C CNN
F 2 "" H 900 5250 50  0001 C CNN
F 3 "" H 900 5250 50  0001 C CNN
	1    900  5250
	1    0    0    -1  
$EndComp
Wire Wire Line
	1350 6500 1850 6500
Wire Wire Line
	1350 6500 1350 6350
Wire Wire Line
	1350 6050 1800 6050
Wire Wire Line
	1350 5350 1850 5350
Wire Wire Line
	1350 5350 1350 5200
Wire Wire Line
	1350 4900 1800 4900
Wire Wire Line
	1800 6200 1850 6200
Wire Wire Line
	1800 6050 1800 6200
$Comp
L Device:C C7
U 1 1
P 1350 6200
F 0 "C7" H 1465 6246 50  0000 L CNN
F 1 "0.1uF" H 1465 6155 50  0000 L CNN
F 2 "Capacitor_SMD:C_0603_1608Metric" H 1388 6050 50  0001 C CNN
F 3 "~" H 1350 6200 50  0001 C CNN
F 4 "C14663" H 1350 6200 50  0001 C CNN "LCSC"
	1    1350 6200
	1    0    0    -1  
$EndComp
Wire Wire Line
	1800 5050 1800 4900
Wire Wire Line
	1850 5050 1800 5050
$Comp
L Device:C C6
U 1 1
P 1350 5050
F 0 "C6" H 1465 5096 50  0000 L CNN
F 1 "0.1uF" H 1465 5005 50  0000 L CNN
F 2 "Capacitor_SMD:C_0603_1608Metric" H 1388 4900 50  0001 C CNN
F 3 "~" H 1350 5050 50  0001 C CNN
F 4 "C14663" H 1350 5050 50  0001 C CNN "LCSC"
	1    1350 5050
	1    0    0    -1  
$EndComp
Connection ~ 1850 6400
$Comp
L snail-bot-rescue:L9110-snapeda-L9110 U3
U 1 1
P 2250 6400
F 0 "U3" H 2250 6400 50  0001 L BNN
F 1 "L9110" H 2250 6400 50  0001 L BNN
F 2 "snapeda:SO-08" H 2250 6400 50  0001 L BNN
F 3 "" H 2250 6400 50  0001 L BNN
F 4 "C725793" H 2250 6400 50  0001 C CNN "LCSC"
	1    2250 6400
	1    0    0    -1  
$EndComp
Text Label 1850 6500 2    50   ~ 0
MOTOR_OUT_2B
Text Label 1350 6050 2    50   ~ 0
MOTOR_OUT_2A
Wire Wire Line
	2650 5800 2650 5850
Wire Wire Line
	2750 5800 2650 5800
Wire Wire Line
	2750 6200 2750 5800
Wire Wire Line
	2650 6200 2750 6200
$Comp
L power:GND #PWR015
U 1 1
P 2650 5850
F 0 "#PWR015" H 2650 5600 50  0001 C CNN
F 1 "GND" H 2655 5677 50  0000 C CNN
F 2 "" H 2650 5850 50  0001 C CNN
F 3 "" H 2650 5850 50  0001 C CNN
	1    2650 5850
	1    0    0    -1  
$EndComp
$Comp
L power:GND #PWR016
U 1 1
P 2650 6500
F 0 "#PWR016" H 2650 6250 50  0001 C CNN
F 1 "GND" H 2655 6327 50  0000 C CNN
F 2 "" H 2650 6500 50  0001 C CNN
F 3 "" H 2650 6500 50  0001 C CNN
	1    2650 6500
	1    0    0    -1  
$EndComp
Text Label 2650 6300 0    50   ~ 0
MOTOR_SIGNAL_2B
Text Label 2650 6400 0    50   ~ 0
MOTOR_SIGNAL_2A
$Comp
L power:GND #PWR05
U 1 1
P 900 6700
F 0 "#PWR05" H 900 6450 50  0001 C CNN
F 1 "GND" H 905 6527 50  0000 C CNN
F 2 "" H 900 6700 50  0001 C CNN
F 3 "" H 900 6700 50  0001 C CNN
	1    900  6700
	1    0    0    -1  
$EndComp
Wire Wire Line
	1850 6300 1850 6400
Wire Wire Line
	1850 6400 900  6400
$Comp
L Device:C C3
U 1 1
P 900 6550
F 0 "C3" H 1015 6596 50  0000 L CNN
F 1 "0.1uF" H 1015 6505 50  0000 L CNN
F 2 "Capacitor_SMD:C_0603_1608Metric" H 938 6400 50  0001 C CNN
F 3 "~" H 900 6550 50  0001 C CNN
F 4 "C14663" H 900 6550 50  0001 C CNN "LCSC"
	1    900  6550
	1    0    0    -1  
$EndComp
Text Label 1850 5350 2    50   ~ 0
MOTOR_OUT_1B
Text Label 1350 4900 2    50   ~ 0
MOTOR_OUT_1A
Wire Wire Line
	2650 4650 2650 4700
Wire Wire Line
	2750 4650 2650 4650
Wire Wire Line
	2750 5050 2750 4650
Wire Wire Line
	2650 5050 2750 5050
$Comp
L power:GND #PWR013
U 1 1
P 2650 4700
F 0 "#PWR013" H 2650 4450 50  0001 C CNN
F 1 "GND" H 2655 4527 50  0000 C CNN
F 2 "" H 2650 4700 50  0001 C CNN
F 3 "" H 2650 4700 50  0001 C CNN
	1    2650 4700
	1    0    0    -1  
$EndComp
$Comp
L power:GND #PWR014
U 1 1
P 2650 5350
F 0 "#PWR014" H 2650 5100 50  0001 C CNN
F 1 "GND" H 2655 5177 50  0000 C CNN
F 2 "" H 2650 5350 50  0001 C CNN
F 3 "" H 2650 5350 50  0001 C CNN
	1    2650 5350
	1    0    0    -1  
$EndComp
Text Label 2650 5150 0    50   ~ 0
MOTOR_SIGNAL_1B
Text Label 2650 5250 0    50   ~ 0
MOTOR_SIGNAL_1A
$Comp
L power:GND #PWR03
U 1 1
P 900 5550
F 0 "#PWR03" H 900 5300 50  0001 C CNN
F 1 "GND" H 905 5377 50  0000 C CNN
F 2 "" H 900 5550 50  0001 C CNN
F 3 "" H 900 5550 50  0001 C CNN
	1    900  5550
	1    0    0    -1  
$EndComp
Connection ~ 1850 5250
Wire Wire Line
	1850 5150 1850 5250
Wire Wire Line
	1850 5250 900  5250
$Comp
L Device:C C2
U 1 1
P 900 5400
F 0 "C2" H 1015 5446 50  0000 L CNN
F 1 "0.1uF" H 1015 5355 50  0000 L CNN
F 2 "Capacitor_SMD:C_0603_1608Metric" H 938 5250 50  0001 C CNN
F 3 "~" H 900 5400 50  0001 C CNN
F 4 "C14663" H 900 5400 50  0001 C CNN "LCSC"
	1    900  5400
	1    0    0    -1  
$EndComp
$Comp
L snail-bot-rescue:L9110-snapeda-L9110 U2
U 1 1
P 2250 5250
F 0 "U2" H 2250 5250 50  0001 L BNN
F 1 "L9110" H 2250 5250 50  0001 L BNN
F 2 "snapeda:SO-08" H 2250 5250 50  0001 L BNN
F 3 "" H 2250 5250 50  0001 L BNN
F 4 "C725793" H 2250 5250 50  0001 C CNN "LCSC"
	1    2250 5250
	1    0    0    -1  
$EndComp
Text Label 1550 3900 2    50   ~ 0
MOTOR_OUT_2B
Text Label 1550 4350 2    50   ~ 0
MOTOR_OUT_3A
Text Label 1550 4250 2    50   ~ 0
MOTOR_OUT_3B
Connection ~ 900  7550
$Comp
L power:VCC #PWR06
U 1 1
P 900 7550
F 0 "#PWR06" H 900 7400 50  0001 C CNN
F 1 "VCC" H 915 7723 50  0000 C CNN
F 2 "" H 900 7550 50  0001 C CNN
F 3 "" H 900 7550 50  0001 C CNN
	1    900  7550
	1    0    0    -1  
$EndComp
Wire Wire Line
	1350 7650 1850 7650
Wire Wire Line
	1350 7650 1350 7500
Wire Wire Line
	1350 7200 1800 7200
Wire Wire Line
	1800 7350 1850 7350
Wire Wire Line
	1800 7200 1800 7350
$Comp
L Device:C C8
U 1 1
P 1350 7350
F 0 "C8" H 1465 7396 50  0000 L CNN
F 1 "0.1uF" H 1465 7305 50  0000 L CNN
F 2 "Capacitor_SMD:C_0603_1608Metric" H 1388 7200 50  0001 C CNN
F 3 "~" H 1350 7350 50  0001 C CNN
F 4 "C14663" H 1350 7350 50  0001 C CNN "LCSC"
	1    1350 7350
	1    0    0    -1  
$EndComp
Connection ~ 1850 7550
$Comp
L snail-bot-rescue:L9110-snapeda-L9110 U4
U 1 1
P 2250 7550
F 0 "U4" H 2250 7550 50  0001 L BNN
F 1 "L9110" H 2250 7550 50  0001 L BNN
F 2 "snapeda:SO-08" H 2250 7550 50  0001 L BNN
F 3 "" H 2250 7550 50  0001 L BNN
F 4 "C725793" H 2250 7550 50  0001 C CNN "LCSC"
	1    2250 7550
	1    0    0    -1  
$EndComp
Text Label 1850 7650 2    50   ~ 0
MOTOR_OUT_3B
Text Label 1350 7200 2    50   ~ 0
MOTOR_OUT_3A
Wire Wire Line
	2650 6950 2650 7000
Wire Wire Line
	2750 6950 2650 6950
Wire Wire Line
	2750 7350 2750 6950
Wire Wire Line
	2650 7350 2750 7350
$Comp
L power:GND #PWR017
U 1 1
P 2650 7000
F 0 "#PWR017" H 2650 6750 50  0001 C CNN
F 1 "GND" H 2655 6827 50  0000 C CNN
F 2 "" H 2650 7000 50  0001 C CNN
F 3 "" H 2650 7000 50  0001 C CNN
	1    2650 7000
	1    0    0    -1  
$EndComp
$Comp
L power:GND #PWR018
U 1 1
P 2650 7650
F 0 "#PWR018" H 2650 7400 50  0001 C CNN
F 1 "GND" H 2655 7477 50  0000 C CNN
F 2 "" H 2650 7650 50  0001 C CNN
F 3 "" H 2650 7650 50  0001 C CNN
	1    2650 7650
	1    0    0    -1  
$EndComp
Text Label 2650 7450 0    50   ~ 0
MOTOR_SIGNAL_3B
Text Label 2650 7550 0    50   ~ 0
MOTOR_SIGNAL_3A
$Comp
L power:GND #PWR07
U 1 1
P 900 7850
F 0 "#PWR07" H 900 7600 50  0001 C CNN
F 1 "GND" H 905 7677 50  0000 C CNN
F 2 "" H 900 7850 50  0001 C CNN
F 3 "" H 900 7850 50  0001 C CNN
	1    900  7850
	1    0    0    -1  
$EndComp
Wire Wire Line
	1850 7450 1850 7550
Wire Wire Line
	1850 7550 900  7550
$Comp
L Device:C C4
U 1 1
P 900 7700
F 0 "C4" H 1015 7746 50  0000 L CNN
F 1 "0.1uF" H 1015 7655 50  0000 L CNN
F 2 "Capacitor_SMD:C_0603_1608Metric" H 938 7550 50  0001 C CNN
F 3 "~" H 900 7700 50  0001 C CNN
F 4 "C14663" H 900 7700 50  0001 C CNN "LCSC"
	1    900  7700
	1    0    0    -1  
$EndComp
$Comp
L Connector_Generic:Conn_01x02 J9
U 1 1
P 8100 1600
F 0 "J9" H 8018 1275 50  0000 C CNN
F 1 "Conn_01x02" H 8018 1366 50  0000 C CNN
F 2 "homebrew:JST_ZH_XKB_SMD_1x02_P1.5mm_Horizontal" H 8100 1600 50  0001 C CNN
F 3 "~" H 8100 1600 50  0001 C CNN
F 4 "C406141" H 8100 1600 50  0001 C CNN "LCSC"
	1    8100 1600
	-1   0    0    1   
$EndComp
$Comp
L Connector_Generic:Conn_01x02 J13
U 1 1
P 9250 1600
F 0 "J13" H 9168 1275 50  0000 C CNN
F 1 "Conn_01x02" H 9168 1366 50  0000 C CNN
F 2 "homebrew:JST_ZH_XKB_SMD_1x02_P1.5mm_Horizontal" H 9250 1600 50  0001 C CNN
F 3 "~" H 9250 1600 50  0001 C CNN
F 4 "C406141" H 9250 1600 50  0001 C CNN "LCSC"
	1    9250 1600
	-1   0    0    1   
$EndComp
$Comp
L Connector_Generic:Conn_01x02 J12
U 1 1
P 8200 2500
F 0 "J12" H 8118 2175 50  0000 C CNN
F 1 "Conn_01x02" H 8118 2266 50  0000 C CNN
F 2 "homebrew:JST_ZH_XKB_SMD_1x02_P1.5mm_Horizontal" H 8200 2500 50  0001 C CNN
F 3 "~" H 8200 2500 50  0001 C CNN
F 4 "C406141" H 8200 2500 50  0001 C CNN "LCSC"
	1    8200 2500
	-1   0    0    1   
$EndComp
$Comp
L Connector_Generic:Conn_01x02 J10
U 1 1
P 8150 3550
F 0 "J10" H 8068 3225 50  0000 C CNN
F 1 "Conn_01x02" H 8068 3316 50  0000 C CNN
F 2 "homebrew:JST_ZH_XKB_SMD_1x02_P1.5mm_Horizontal" H 8150 3550 50  0001 C CNN
F 3 "~" H 8150 3550 50  0001 C CNN
F 4 "C406141" H 8150 3550 50  0001 C CNN "LCSC"
	1    8150 3550
	-1   0    0    1   
$EndComp
$Comp
L Connector_Generic:Conn_01x02 J11
U 1 1
P 8150 4650
F 0 "J11" H 8068 4325 50  0000 C CNN
F 1 "Conn_01x02" H 8068 4416 50  0000 C CNN
F 2 "homebrew:JST_ZH_XKB_SMD_1x02_P1.5mm_Horizontal" H 8150 4650 50  0001 C CNN
F 3 "~" H 8150 4650 50  0001 C CNN
F 4 "C406141" H 8150 4650 50  0001 C CNN "LCSC"
	1    8150 4650
	-1   0    0    1   
$EndComp
$Comp
L Connector_Generic:Conn_01x02 J1
U 1 1
P 1750 3550
F 0 "J1" H 1900 3550 50  0000 C CNN
F 1 "Conn_01x02" H 1900 3650 50  0000 C CNN
F 2 "homebrew:JST_ZH_XKB_SMD_1x02_P1.5mm_Horizontal" H 1750 3550 50  0001 C CNN
F 3 "~" H 1750 3550 50  0001 C CNN
F 4 "C406141" H 1750 3550 50  0001 C CNN "LCSC"
	1    1750 3550
	1    0    0    -1  
$EndComp
$Comp
L Connector_Generic:Conn_01x02 J2
U 1 1
P 1750 3900
F 0 "J2" H 1900 3900 50  0000 C CNN
F 1 "Conn_01x02" H 1900 4000 50  0000 C CNN
F 2 "homebrew:JST_ZH_XKB_SMD_1x02_P1.5mm_Horizontal" H 1750 3900 50  0001 C CNN
F 3 "~" H 1750 3900 50  0001 C CNN
F 4 "C406141" H 1750 3900 50  0001 C CNN "LCSC"
	1    1750 3900
	1    0    0    -1  
$EndComp
$Comp
L Connector_Generic:Conn_01x02 J3
U 1 1
P 1750 4250
F 0 "J3" H 1900 4250 50  0000 C CNN
F 1 "Conn_01x02" H 1900 4350 50  0000 C CNN
F 2 "homebrew:JST_ZH_XKB_SMD_1x02_P1.5mm_Horizontal" H 1750 4250 50  0001 C CNN
F 3 "~" H 1750 4250 50  0001 C CNN
F 4 "C406141" H 1750 4250 50  0001 C CNN "LCSC"
	1    1750 4250
	1    0    0    -1  
$EndComp
Text Label 1550 4000 2    50   ~ 0
MOTOR_OUT_2A
$Comp
L snail-bot-rescue:STM32G030F6P6-snapeda-STM32G030F6 U1
U 1 1
P 1650 1250
F 0 "U1" H 3450 1737 60  0000 C CNN
F 1 "STM32G030F6P6" H 3450 1631 60  0000 C CNN
F 2 "Package_SO:TSSOP-20_4.4x6.5mm_P0.65mm" H 3450 1590 60  0001 C CNN
F 3 "" H 1650 1250 60  0000 C CNN
F 4 "C529330" H 1650 1250 50  0001 C CNN "LCSC"
	1    1650 1250
	1    0    0    -1  
$EndComp
Wire Wire Line
	4200 9750 3850 9750
Wire Wire Line
	3850 9750 3850 9900
Connection ~ 4200 9750
Text Label 1650 1550 2    50   ~ 0
SENSOR_ENABLE
Wire Wire Line
	1600 950  1400 950 
Text Label 5250 1750 0    50   ~ 0
SW1
Text Label 5250 1150 0    50   ~ 0
SW2
Text Label 1650 1450 2    50   ~ 0
SW3
$EndSCHEMATC
